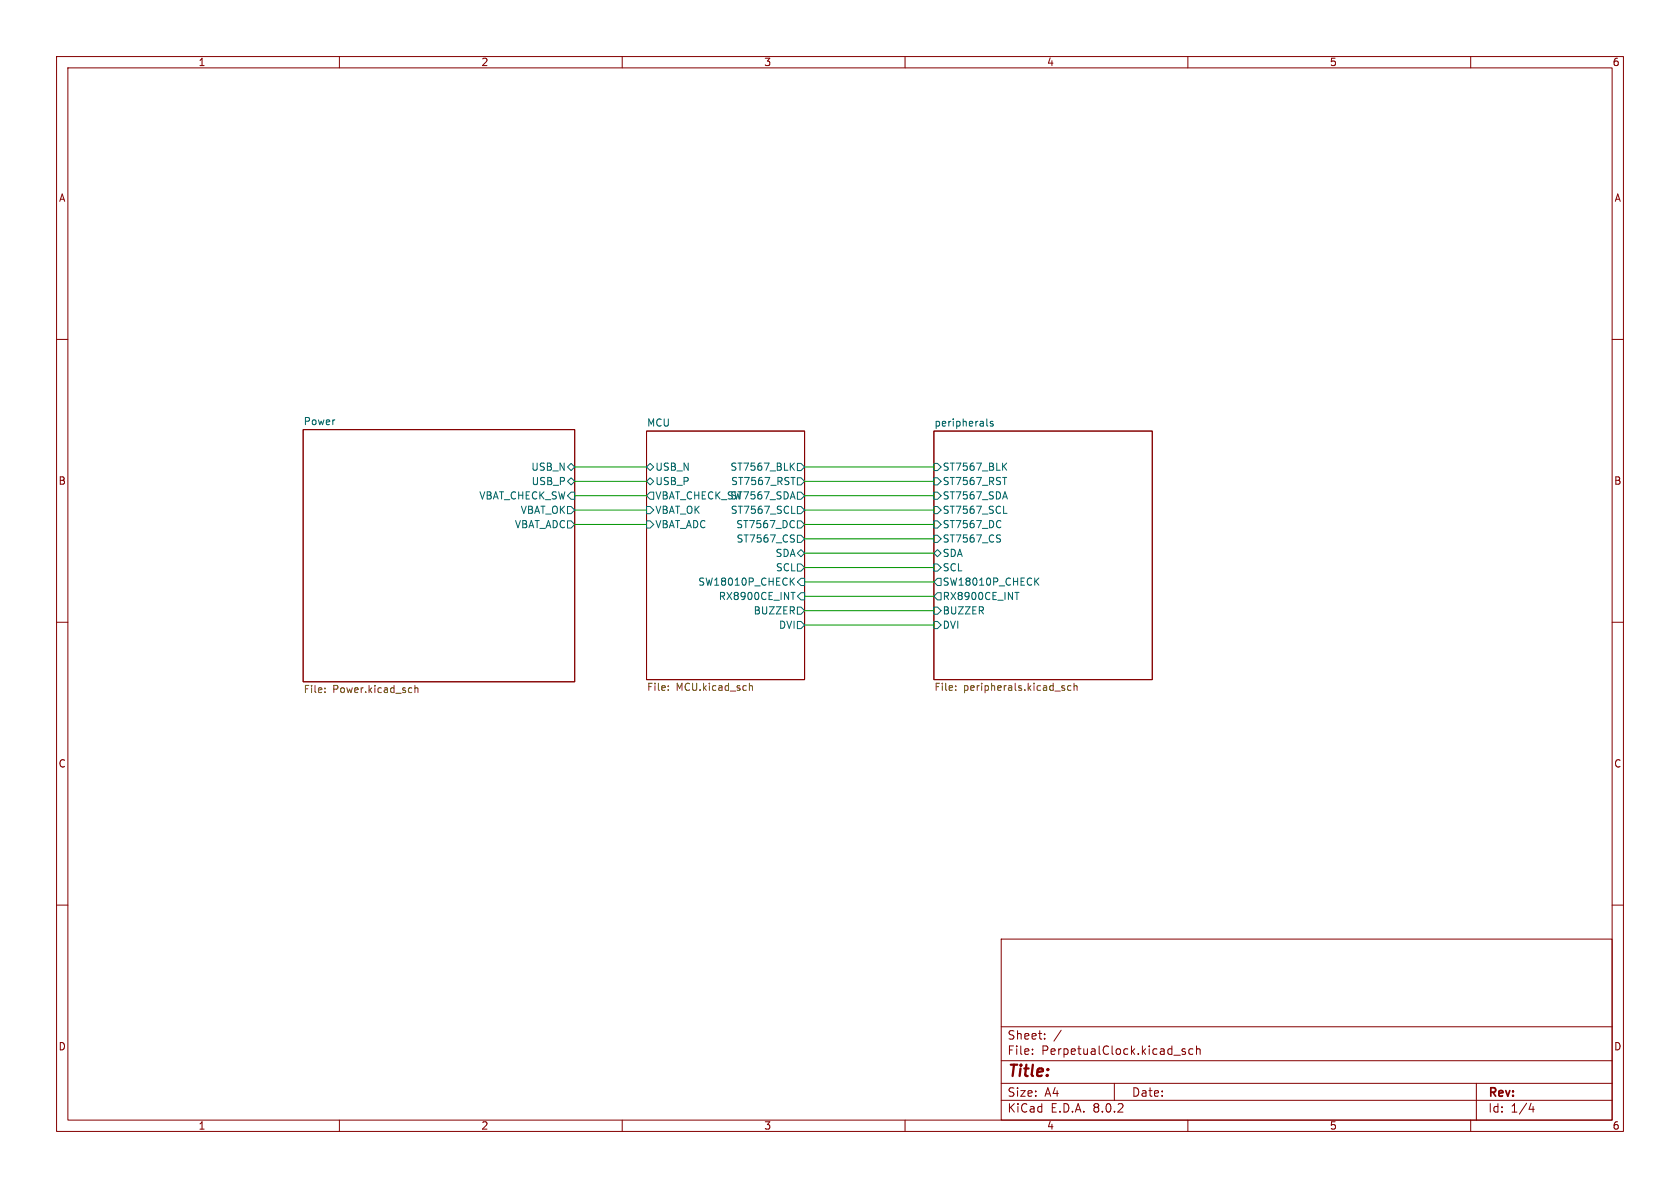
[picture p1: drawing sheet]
<svg xmlns="http://www.w3.org/2000/svg" width="297mm" height="210mm" viewBox="0 0 297 210" stroke-linecap="round" stroke-linejoin="round" font-family="sans-serif">
<g fill="none" stroke="#840000" stroke-width=".18">
<path d="M10 10h277v190h-277zM12 12h273v186h-273zM60 10v2M110 10v2M160 10v2M210 10v2M260 10v2M10 60h2M285 60h2M53.6 75.9h48v44.6h-48zM114.3 76.2h27.9v43.9h-27.9zM165.1 76.2h38.6v43.9h-38.6z"/>
<path d="M10 110h2M285 110h2M10 160h2M285 160h2M177 166h108v32h-108zM60 198v2M110 198v2M160 198v2M177 194.5h108M177 191.5h108M177 187.5h108M177 181.5h108"/>
<path d="M182.5 186.3v.1M182.5 185.5v.1M184.7 183.6v.1M184.7 182.8v.1M187.6 182.1l-1.3 2M197 191.5v3M209.5 185.5l-.3-.1-.2 .2v.2l.5 .2v.3h-.5M210 198v2M210.9 185.5l-.4-.1-.3 .3v.4l.1 .2h.6M211.5 185.5l.2-.1 .4 .1 .1 .9M211.5 184.9v1.5M260 198v2"/>
<path d="M261 191.5v6.5M270.7 195l-.4 1.1h.9M271 195.6v1"/>
</g>
<g fill="none" stroke="#006464" stroke-width=".18">
<path d="M174.5 74.1v1l.1 .2M175.5 74.5h-.3l-.1 .2v.1l.4 .2v.3h-.4M100.3 92.1h.7l.6 .6-.6 .6h-.7zM100.3 89.5h.7l.6 .7-.6 .6h-.7zM100.3 85.1l.7-.6 .6 .6-.6 .6zM100.3 82.6l.7-.7 .6 .7-.6 .6zM101 87h.6v1.3h-.6l-.7-.7zM114.3 82.6l.6-.7 .7 .7-.7 .6zM114.3 85.1l.6-.6 .7 .6-.7 .6zM114.3 89.5h.6l.7 .7-.7 .6h-.6zM114.3 92.1h.6l.7 .6-.7 .6h-.6zM114.9 87h.7v1.3h-.7l-.6-.7z"/>
<path d="M139.8 84.4h.8M139.8 87.8h.6M139.9 82.4l.5 .7M140 90.7h.6M140.1 86.9l.5 1.3M140.2 92l.2 .1M140.2 95.2l.2 .3-.2 .3M140.3 94.6h.1M140.4 81.9l-.7 .7M140.4 93.2l-.2 .1M141 84.5h.6l.6 .6-.6 .6h-.6zM141 87h.6l.6 .6-.6 .7h-.6z"/>
<path d="M141 89.5h.6l.6 .7-.6 .6h-.6zM141 81.9h.6l.6 .7-.6 .6h-.6zM141 92.1h.6l.6 .6-.6 .6h-.6zM141 97.8l.6-.6 .6 .6-.6 .6zM141 99.7h.6l.6 .6-.6 .7h-.6zM141 94.6h.6l.6 .7-.6 .6h-.6zM165.1 92.1h.6l.7 .6-.7 .6h-.6zM165.1 89.5h.6l.7 .7-.7 .6h-.6zM165.1 87h.6l.7 .6-.7 .7h-.6zM165.1 84.5h.6l.7 .6-.7 .6h-.6zM165.1 81.9h.6l.7 .7-.7 .6h-.6zM165.1 97.8l.6-.6 .7 .6-.7 .6z"/>
<path d="M165.1 99.7h.6l.7 .6-.7 .7h-.6zM165.1 94.6h.6l.7 .7-.7 .6h-.6zM176.6 95.2l.3 .3-.3 .3M176.7 92l.2 .1M176.7 94.6h.2M176.9 93.2l-.2 .1M177.2 84.4h.8M177.4 90.7h.6M177.4 82.4l.6 .7M177.7 86.9l.4 1.3M178 81.9l-.8 .7M139.8 104.7h.8"/>
<path d="M139.9 102.7l.5 .7M140.4 102.2l-.7 .7M141 107.3h.6l.6 .7-.6 .6h-.6zM141 109.9h.6l.6 .6-.6 .6h-.6zM141.6 102.2h.6v1.3h-.6l-.6-.6zM141.6 104.8h.6v1.2h-.6l-.6-.6zM165.1 109.9h.6l.7 .6-.7 .6h-.6zM165.1 107.3h.6l.7 .7-.7 .6h-.6zM165.7 102.2h.7v1.3h-.7l-.6-.6zM165.7 104.8h.7v1.2h-.7l-.6-.6zM179.4 104.7h.7M183.1 102.7l.6 .7"/>
<path d="M183.7 102.2l-.8 .7"/>
</g>
<g fill="none" stroke="#725600" stroke-width=".18">
<path d="M57.4 122.3v.1M57.4 121.6v.2M72.7 121.6h.1M72.8 122.4h-.1M73.3 121.2v1.2M73.3 121.7l.2-.1h.3l.1 .8M118.1 121.9v.1M118.1 121.3v.1M132.5 121.3l.2-.1 .3 .1v.7M132.5 120.8v1.2M168.9 121.9v.1M168.9 121.3v.1"/>
<path d="M187.9 121.6l.3 .1v.2l-.1 .1h-.3M187.9 121.2l.3 .1M189.3 121.3l-.3-.1-.3 .2 .1 .6h.5M189.9 121.3l.2-.1 .3 .1v.7M189.9 120.8v1.2"/>
</g>
<g fill="none" stroke="#009600" stroke-width=".18">
<path d="M101.6 82.6h12.7M101.6 85.1h12.7M101.6 87.6h12.7M101.6 92.7h12.7M101.6 90.2h12.7M142.2 97.8h22.9M142.2 82.6h22.9M142.2 85.1h22.9M142.2 95.3h22.9M142.2 87.6h22.9M142.2 92.7h22.9M142.2 90.2h22.9"/>
<path d="M142.2 102.9h22.9M142.2 108h22.9M142.2 100.3h22.9M142.2 105.4h22.9M142.2 110.5h22.9"/>
</g>
<text font-size="2.8" fill="#840000" x="178" y="190.9">Title:</text>
<g font-size="2.1" fill="#840000">
<text x="178" y="184">Sheet:</text>
<text x="178" y="186.7">File:</text>
<text x="184.1" y="186.7">PerpetualClock.kicad_sch</text>
<text x="178" y="196.9">KiCad</text>
<text x="178" y="194.1">Size:</text>
<text x="184.7" y="194.1">A4</text>
<text x="185.7" y="196.9">E.D.A.</text>
<text x="193.3" y="196.9">8.0.2</text>
<text x="200" y="194.1">Date:</text>
<text x="263" y="194.3">Rev:</text>
<text x="263" y="196.9">Id:</text>
<text x="267.1" y="196.9">1/4</text>
</g>
<g font-size="1.8" fill="#840000">
<text x="35" y="11.9">1</text>
<text x="85" y="11.9">2</text>
<text x="135" y="11.9">3</text>
<text x="185" y="11.9">4</text>
<text x="235" y="11.9">5</text>
<text x="285" y="11.9">6</text>
<text x="10.3" y="35.9">A</text>
<text x="285.3" y="35.9">A</text>
<text x="10.3" y="85.9">B</text>
<text x="285.3" y="85.9">B</text>
<text x="10.3" y="135.9">C</text>
<text x="285.3" y="135.9">C</text>
<text x="10.3" y="185.9">D</text>
<text x="285.3" y="185.9">D</text>
<text x="35" y="199.9">1</text>
<text x="85" y="199.9">2</text>
<text x="135" y="199.9">3</text>
<text x="185" y="199.9">4</text>
<text x="235" y="199.9">5</text>
<text x="285" y="199.9">6</text>
</g>
<g font-size="1.8" fill="#006464">
<text x="53.6" y="75.2">Power</text>
<text x="114.3" y="75.5">MCU</text>
<text x="165.1" y="75.5">peripherals</text>
<text x="93.8" y="83.4">USB_N</text>
<text x="115.8" y="83.4">USB_N</text>
<text x="129" y="83.4">ST7567_BLK</text>
<text x="166.6" y="83.4">ST7567_BLK</text>
<text x="84.6" y="88.5">VBAT_CHECK_SW</text>
<text x="93.9" y="86">USB_P</text>
<text x="115.8" y="88.5">VBAT_CHECK_SW</text>
<text x="115.8" y="86">USB_P</text>
<text x="129" y="88.5">ST7567_SDA</text>
<text x="129.1" y="86">ST7567_RST</text>
<text x="166.6" y="88.5">ST7567_SDA</text>
<text x="166.6" y="86">ST7567_RST</text>
<text x="90.9" y="93.6">VBAT_ADC</text>
<text x="92" y="91">VBAT_OK</text>
<text x="115.8" y="91">VBAT_OK</text>
<text x="115.8" y="93.6">VBAT_ADC</text>
<text x="129.1" y="91">ST7567_SCL</text>
<text x="130.1" y="93.6">ST7567_DC</text>
<text x="166.6" y="93.6">ST7567_DC</text>
<text x="166.6" y="91">ST7567_SCL</text>
<text x="130.1" y="96.1">ST7567_CS</text>
<text x="137" y="98.7">SDA</text>
<text x="137.1" y="101.2">SCL</text>
<text x="166.6" y="98.7">SDA</text>
<text x="166.6" y="101.2">SCL</text>
<text x="166.6" y="96.1">ST7567_CS</text>
<text x="123.3" y="103.7">SW18010P_CHECK</text>
<text x="127" y="106.3">RX8900CE_INT</text>
<text x="166.6" y="103.7">SW18010P_CHECK</text>
<text x="166.6" y="106.3">RX8900CE_INT</text>
<text x="133.1" y="108.8">BUZZER</text>
<text x="137.6" y="111.4">DVI</text>
<text x="166.6" y="111.4">DVI</text>
<text x="166.6" y="108.8">BUZZER</text>
</g>
<g font-size="1.8" fill="#725600">
<text x="53.6" y="122.8">File:</text>
<text x="58.8" y="122.8">Power.kicad_sch</text>
<text x="114.3" y="122.5">File:</text>
<text x="119.5" y="122.5">MCU.kicad_sch</text>
<text x="165.1" y="122.5">File:</text>
<text x="170.3" y="122.5">peripherals.kicad_sch</text>
</g>
</svg>
